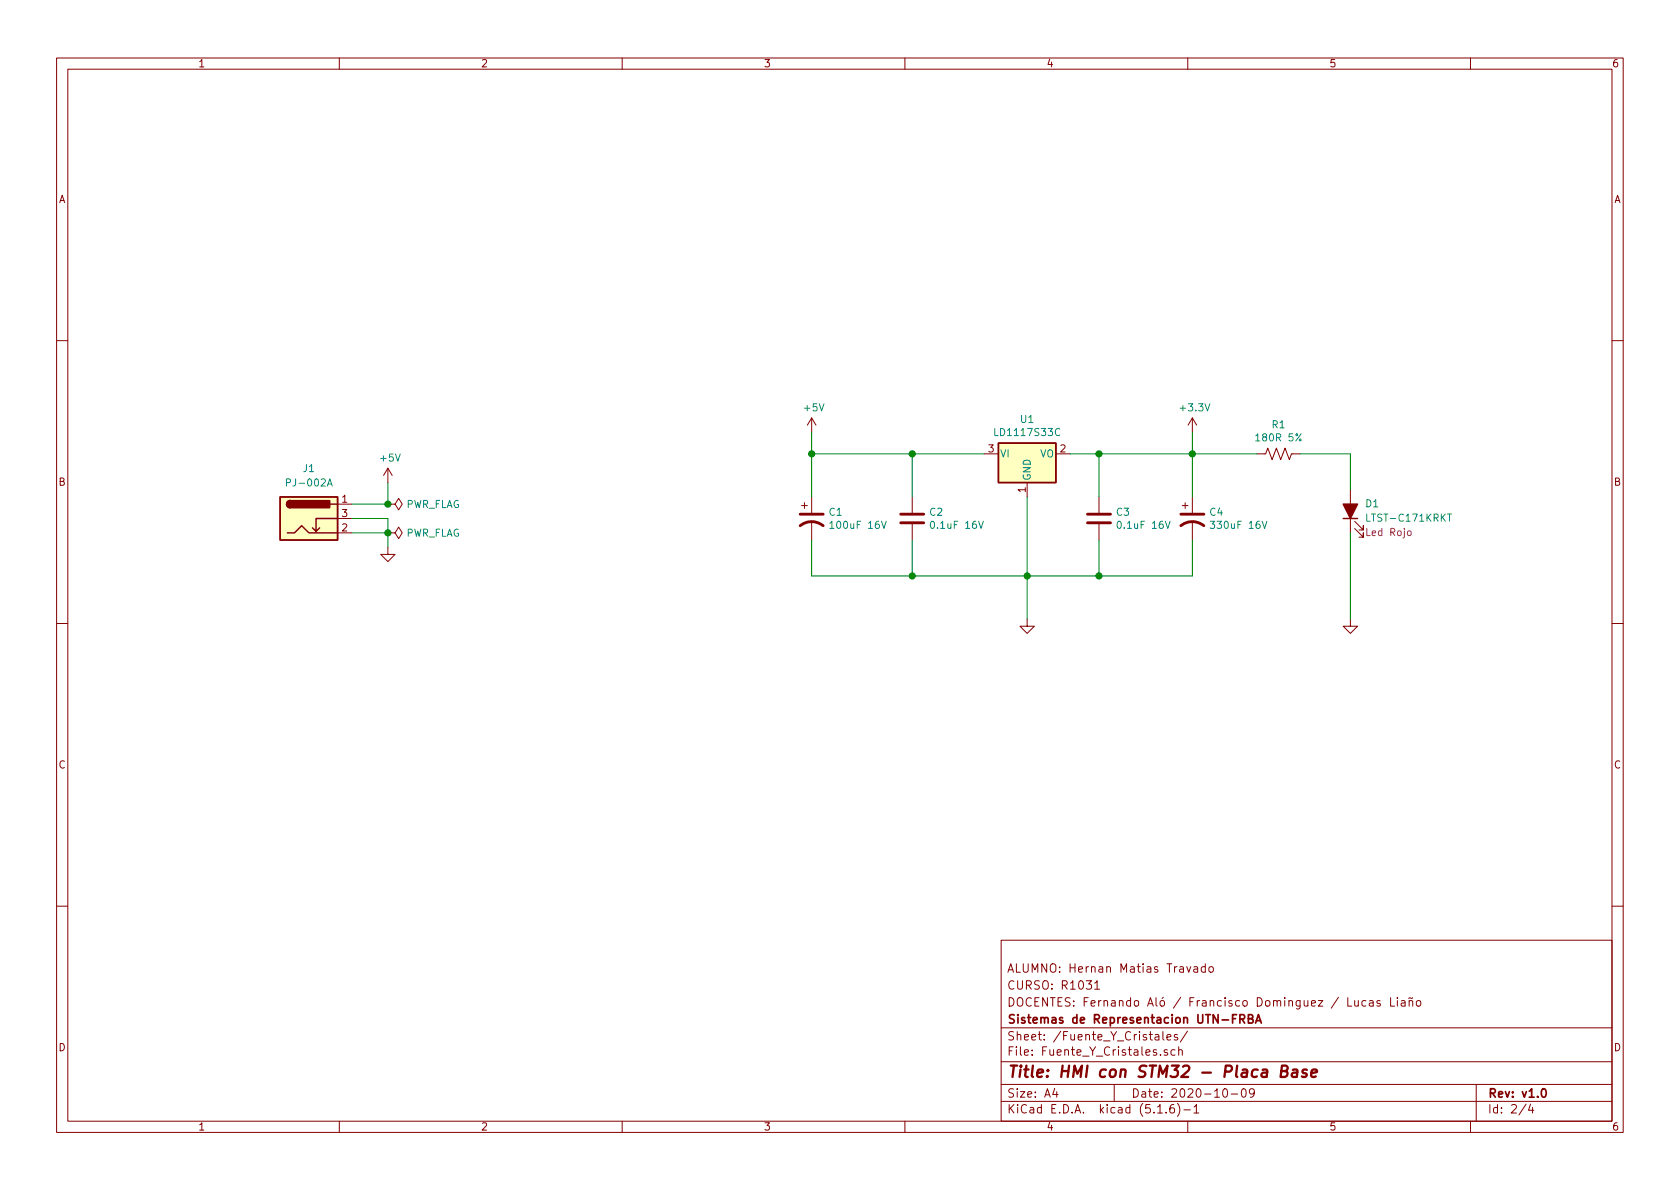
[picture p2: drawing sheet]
EESchema Schematic File Version 4
EELAYER 30 0
EELAYER END
$Descr A4 11693 8268
encoding utf-8
Sheet 2 4
Title "HMI con STM32 - Placa Base"
Date "2020-10-09"
Rev "v1.0"
Comp "Sistemas de Representacion UTN-FRBA"
Comment1 "DOCENTES: Fernando Aló / Francisco Dominguez / Lucas Liaño"
Comment2 "CURSO: R1031"
Comment3 "ALUMNO: Hernan Matias Travado"
Comment4 ""
$EndDescr
$Comp
L Regulator_Linear:AMS1117-3.3 U?
U 1 1
P 7150 3150
AR Path="/5F1FACCA" Ref="U?"  Part="1" 
AR Path="/5F0D3A68/5F1FACCA" Ref="U1"  Part="1" 
F 0 "U1" H 7150 3392 50  0000 C CNN
F 1 "LD1117S33C" H 7150 3301 50  0000 C CNN
F 2 "Package_TO_SOT_SMD:SOT-223-3_TabPin2" H 7150 3350 50  0001 C CNN
F 3 "https://www.st.com/content/ccc/resource/technical/document/datasheet/99/3b/7d/91/91/51/4b/be/CD00000544.pdf/files/CD00000544.pdf/jcr:content/translations/en.CD00000544.pdf" H 7250 2900 50  0001 C CNN
F 4 "497-1241-1-ND" H 7150 3150 50  0001 C CNN "Digikey P/N"
F 5 "STMicroelectronics" H 7150 3150 50  0001 C CNN "Manufacturer"
F 6 "LD1117S33CTR" H 7150 3150 50  0001 C CNN "Manufacturer P/N"
	1    7150 3150
	1    0    0    -1  
$EndComp
$Comp
L power:GND #PWR?
U 1 1
P 7150 4300
AR Path="/5F1FACD0" Ref="#PWR?"  Part="1" 
AR Path="/5F0D3A68/5F1FACD0" Ref="#PWR05"  Part="1" 
F 0 "#PWR05" H 7150 4050 50  0001 C CNN
F 1 "GND" H 7155 4127 50  0001 C CNN
F 2 "" H 7150 4300 50  0001 C CNN
F 3 "" H 7150 4300 50  0001 C CNN
	1    7150 4300
	1    0    0    -1  
$EndComp
$Comp
L Device:C C?
U 1 1
P 7650 3600
AR Path="/5F1FACD6" Ref="C?"  Part="1" 
AR Path="/5F0D3A68/5F1FACD6" Ref="C3"  Part="1" 
F 0 "C3" H 7765 3646 50  0000 L CNN
F 1 "0.1uF 16V" H 7765 3555 50  0000 L CNN
F 2 "Capacitor_SMD:C_0603_1608Metric" H 7688 3450 50  0001 C CNN
F 3 "https://media.digikey.com/pdf/Data%20Sheets/Samsung%20PDFs/CL_Series_MLCC_ds.pdf" H 7650 3600 50  0001 C CNN
F 4 "1276-1005-1-ND" H 7650 3600 50  0001 C CNN "Digikey P/N"
F 5 "Samsung Electro-Mechanics" H 7650 3600 50  0001 C CNN "Manufacturer"
F 6 "CL10B104KO8NNNC" H 7650 3600 50  0001 C CNN "Manufacturer P/N"
	1    7650 3600
	1    0    0    -1  
$EndComp
$Comp
L Device:C C?
U 1 1
P 6350 3600
AR Path="/5F1FACDC" Ref="C?"  Part="1" 
AR Path="/5F0D3A68/5F1FACDC" Ref="C2"  Part="1" 
F 0 "C2" H 6465 3646 50  0000 L CNN
F 1 "0.1uF 16V" H 6465 3555 50  0000 L CNN
F 2 "Capacitor_SMD:C_0603_1608Metric" H 6388 3450 50  0001 C CNN
F 3 "https://media.digikey.com/pdf/Data%20Sheets/Samsung%20PDFs/CL_Series_MLCC_ds.pdf" H 6350 3600 50  0001 C CNN
F 4 "1276-1005-1-ND" H 6350 3600 50  0001 C CNN "Digikey P/N"
F 5 "Samsung Electro-Mechanics" H 6350 3600 50  0001 C CNN "Manufacturer"
F 6 "CL10B104KO8NNNC" H 6350 3600 50  0001 C CNN "Manufacturer P/N"
	1    6350 3600
	1    0    0    -1  
$EndComp
$Comp
L Device:CP1 C?
U 1 1
P 8300 3600
AR Path="/5F1FACE2" Ref="C?"  Part="1" 
AR Path="/5F0D3A68/5F1FACE2" Ref="C4"  Part="1" 
F 0 "C4" H 8415 3646 50  0000 L CNN
F 1 "330uF 16V" H 8415 3555 50  0000 L CNN
F 2 "Capacitor_SMD:CP_Elec_10x10.5" H 8300 3600 50  0001 C CNN
F 3 "https://industrial.panasonic.com/cdbs/www-data/pdf/RDE0000/ABA0000C1157.pdf" H 8300 3600 50  0001 C CNN
F 4 "Panasonic Electronic Components" H 8300 3600 50  0001 C CNN "Manufacturer"
F 5 "PCE4748CT-ND" H 8300 3600 50  0001 C CNN "Digikey P/N"
F 6 "EEE-HB1C331AP" H 8300 3600 50  0001 C CNN "Manufacturer P/N"
	1    8300 3600
	1    0    0    -1  
$EndComp
$Comp
L Device:CP1 C?
U 1 1
P 5650 3600
AR Path="/5F1FACE8" Ref="C?"  Part="1" 
AR Path="/5F0D3A68/5F1FACE8" Ref="C1"  Part="1" 
F 0 "C1" H 5765 3646 50  0000 L CNN
F 1 "100uF 16V" H 5765 3555 50  0000 L CNN
F 2 "Capacitor_SMD:CP_Elec_8x10.5" H 5650 3600 50  0001 C CNN
F 3 "https://industrial.panasonic.com/cdbs/www-data/pdf/RDE0000/ABA0000C1157.pdf" H 5650 3600 50  0001 C CNN
F 4 "PCE4744CT-ND" H 5650 3600 50  0001 C CNN "Digikey P/N"
F 5 "Panasonic Electronic Components" H 5650 3600 50  0001 C CNN "Manufacturer"
F 6 "EEE-HB1C101AP" H 5650 3600 50  0001 C CNN "Manufacturer P/N"
	1    5650 3600
	1    0    0    -1  
$EndComp
Connection ~ 7650 4000
Connection ~ 7650 3150
Wire Wire Line
	7650 3150 7450 3150
Wire Wire Line
	6850 3150 6350 3150
Wire Wire Line
	5650 3150 5650 3000
Connection ~ 5650 3150
$Comp
L power:+3.3V #PWR?
U 1 1
P 8300 3000
AR Path="/5F1FAD09" Ref="#PWR?"  Part="1" 
AR Path="/5F0D3A68/5F1FAD09" Ref="#PWR06"  Part="1" 
F 0 "#PWR06" H 8300 2850 50  0001 C CNN
F 1 "+3.3V" H 8315 3173 50  0000 C CNN
F 2 "" H 8300 3000 50  0001 C CNN
F 3 "" H 8300 3000 50  0001 C CNN
	1    8300 3000
	1    0    0    -1  
$EndComp
$Comp
L Connector:Barrel_Jack_Switch J1
U 1 1
P 2150 3600
F 0 "J1" H 2150 3950 50  0000 C CNN
F 1 "PJ-002A" H 2150 3850 50  0000 C CNN
F 2 "HMIconSTM32:PJ-002A" H 2200 3560 50  0001 C CNN
F 3 "https://www.cuidevices.com/product/resource/digikeypdf/pj-002a.pdf" H 2200 3560 50  0001 C CNN
F 4 "CP-002A-ND" H 2150 3600 50  0001 C CNN "Digikey P/N"
F 5 "CUI Devices" H 2150 3600 50  0001 C CNN "Manufacturer"
F 6 "PJ-002A" H 2150 3600 50  0001 C CNN "Manufacturer P/N"
	1    2150 3600
	1    0    0    -1  
$EndComp
$Comp
L power:GND #PWR?
U 1 1
P 2700 3800
AR Path="/5F2C7E01" Ref="#PWR?"  Part="1" 
AR Path="/5F0D3A68/5F2C7E01" Ref="#PWR03"  Part="1" 
F 0 "#PWR03" H 2700 3550 50  0001 C CNN
F 1 "GND" H 2705 3627 50  0001 C CNN
F 2 "" H 2700 3800 50  0001 C CNN
F 3 "" H 2700 3800 50  0001 C CNN
	1    2700 3800
	1    0    0    -1  
$EndComp
Wire Wire Line
	2700 3500 2700 3350
Wire Wire Line
	2450 3500 2700 3500
Wire Wire Line
	2700 3600 2700 3700
Wire Wire Line
	2450 3600 2700 3600
Wire Wire Line
	2450 3700 2700 3700
Connection ~ 2700 3700
Wire Wire Line
	2700 3700 2700 3800
$Comp
L power:PWR_FLAG #FLG01
U 1 1
P 2700 3500
F 0 "#FLG01" H 2700 3575 50  0001 C CNN
F 1 "PWR_FLAG" V 2700 3628 50  0000 L CNN
F 2 "" H 2700 3500 50  0001 C CNN
F 3 "~" H 2700 3500 50  0001 C CNN
	1    2700 3500
	0    1    1    0   
$EndComp
Connection ~ 2700 3500
$Comp
L power:PWR_FLAG #FLG02
U 1 1
P 2700 3700
F 0 "#FLG02" H 2700 3775 50  0001 C CNN
F 1 "PWR_FLAG" V 2700 3828 50  0000 L CNN
F 2 "" H 2700 3700 50  0001 C CNN
F 3 "~" H 2700 3700 50  0001 C CNN
	1    2700 3700
	0    1    1    0   
$EndComp
Connection ~ 6350 3150
Connection ~ 6350 4000
Wire Wire Line
	5650 4000 6350 4000
Wire Wire Line
	5650 3150 6350 3150
Wire Wire Line
	8300 3000 8300 3150
Wire Wire Line
	7650 4000 8300 4000
Wire Wire Line
	7650 3150 8300 3150
Connection ~ 8300 3150
$Comp
L power:+5V #PWR?
U 1 1
P 2700 3350
AR Path="/5F2CA50B" Ref="#PWR?"  Part="1" 
AR Path="/5F0D3A68/5F2CA50B" Ref="#PWR02"  Part="1" 
F 0 "#PWR02" H 2700 3200 50  0001 C CNN
F 1 "+5V" H 2715 3523 50  0000 C CNN
F 2 "" H 2700 3350 50  0001 C CNN
F 3 "" H 2700 3350 50  0001 C CNN
	1    2700 3350
	1    0    0    -1  
$EndComp
$Comp
L power:+5V #PWR?
U 1 1
P 5650 3000
AR Path="/5F1FAD0F" Ref="#PWR?"  Part="1" 
AR Path="/5F0D3A68/5F1FAD0F" Ref="#PWR04"  Part="1" 
F 0 "#PWR04" H 5650 2850 50  0001 C CNN
F 1 "+5V" H 5665 3173 50  0000 C CNN
F 2 "" H 5650 3000 50  0001 C CNN
F 3 "" H 5650 3000 50  0001 C CNN
	1    5650 3000
	1    0    0    -1  
$EndComp
$Comp
L Device:R_US R?
U 1 1
P 8900 3150
AR Path="/5F09D028/5F82BAF5" Ref="R?"  Part="1" 
AR Path="/5F82BAF5" Ref="R?"  Part="1" 
AR Path="/5F805E46/5F82BAF5" Ref="R?"  Part="1" 
AR Path="/5F0D3A68/5F82BAF5" Ref="R1"  Part="1" 
F 0 "R1" V 8695 3150 50  0000 C CNN
F 1 "180R 5%" V 8786 3150 50  0000 C CNN
F 2 "Resistor_SMD:R_0603_1608Metric" V 8940 3140 50  0001 C CNN
F 3 "https://www.yageo.com/upload/media/product/productsearch/datasheet/rchip/PYu-RC_Group_51_RoHS_L_11.pdf" H 8900 3150 50  0001 C CNN
F 4 "311-180GRCT-ND" H 8900 3150 50  0001 C CNN "Digikey P/N"
F 5 "Yageo" H 8900 3150 50  0001 C CNN "Manufacturer"
F 6 "RC0603JR-07180RL" H 8900 3150 50  0001 C CNN "Manufacturer P/N"
	1    8900 3150
	0    1    1    0   
$EndComp
$Comp
L Device:LED_ALT D?
U 1 1
P 9400 3550
AR Path="/5F09D028/5F82BAFE" Ref="D?"  Part="1" 
AR Path="/5F82BAFE" Ref="D?"  Part="1" 
AR Path="/5F805E46/5F82BAFE" Ref="D?"  Part="1" 
AR Path="/5F0D3A68/5F82BAFE" Ref="D1"  Part="1" 
F 0 "D1" V 9450 3450 50  0000 R CNN
F 1 "LTST-C171KRKT" V 9350 3450 50  0000 R CNN
F 2 "LED_SMD:LED_0805_2012Metric" H 9400 3550 50  0001 C CNN
F 3 "http://optoelectronics.liteon.com/upload/download/DS22-2000-109/LTST-C171KRKT.pdf" H 9400 3550 50  0001 C CNN
F 4 "160-1427-2-ND" H 9400 3550 50  0001 C CNN "Digikey P/N"
F 5 "Lite-On Inc." H 9400 3550 50  0001 C CNN "Manufacturer"
F 6 "LTST-C171KRKT" H 9400 3550 50  0001 C CNN "Manufacturer P/N"
F 7 "Led Rojo" V 9250 3450 50  0000 R CNN "Notes"
	1    9400 3550
	0    -1   -1   0   
$EndComp
$Comp
L power:GND #PWR?
U 1 1
P 9400 4300
AR Path="/5F09D028/5F82BB04" Ref="#PWR?"  Part="1" 
AR Path="/5F82BB04" Ref="#PWR?"  Part="1" 
AR Path="/5F805E46/5F82BB04" Ref="#PWR?"  Part="1" 
AR Path="/5F0D3A68/5F82BB04" Ref="#PWR07"  Part="1" 
F 0 "#PWR07" H 9400 4050 50  0001 C CNN
F 1 "GND" H 9405 4127 50  0001 C CNN
F 2 "" H 9400 4300 50  0001 C CNN
F 3 "" H 9400 4300 50  0001 C CNN
	1    9400 4300
	1    0    0    -1  
$EndComp
Wire Wire Line
	9050 3150 9400 3150
Wire Wire Line
	8750 3150 8300 3150
Wire Wire Line
	7150 4000 7150 4300
Wire Wire Line
	6350 4000 7150 4000
Connection ~ 7150 4000
Wire Wire Line
	7150 4000 7650 4000
Wire Wire Line
	5650 3150 5650 3450
Wire Wire Line
	5650 3750 5650 4000
Wire Wire Line
	6350 3150 6350 3450
Wire Wire Line
	6350 3750 6350 4000
Wire Wire Line
	7150 3450 7150 4000
Wire Wire Line
	7650 3150 7650 3450
Wire Wire Line
	7650 3750 7650 4000
Wire Wire Line
	8300 3150 8300 3450
Wire Wire Line
	8300 3750 8300 4000
Wire Wire Line
	9400 4300 9400 3700
Wire Wire Line
	9400 3400 9400 3150
$EndSCHEMATC
